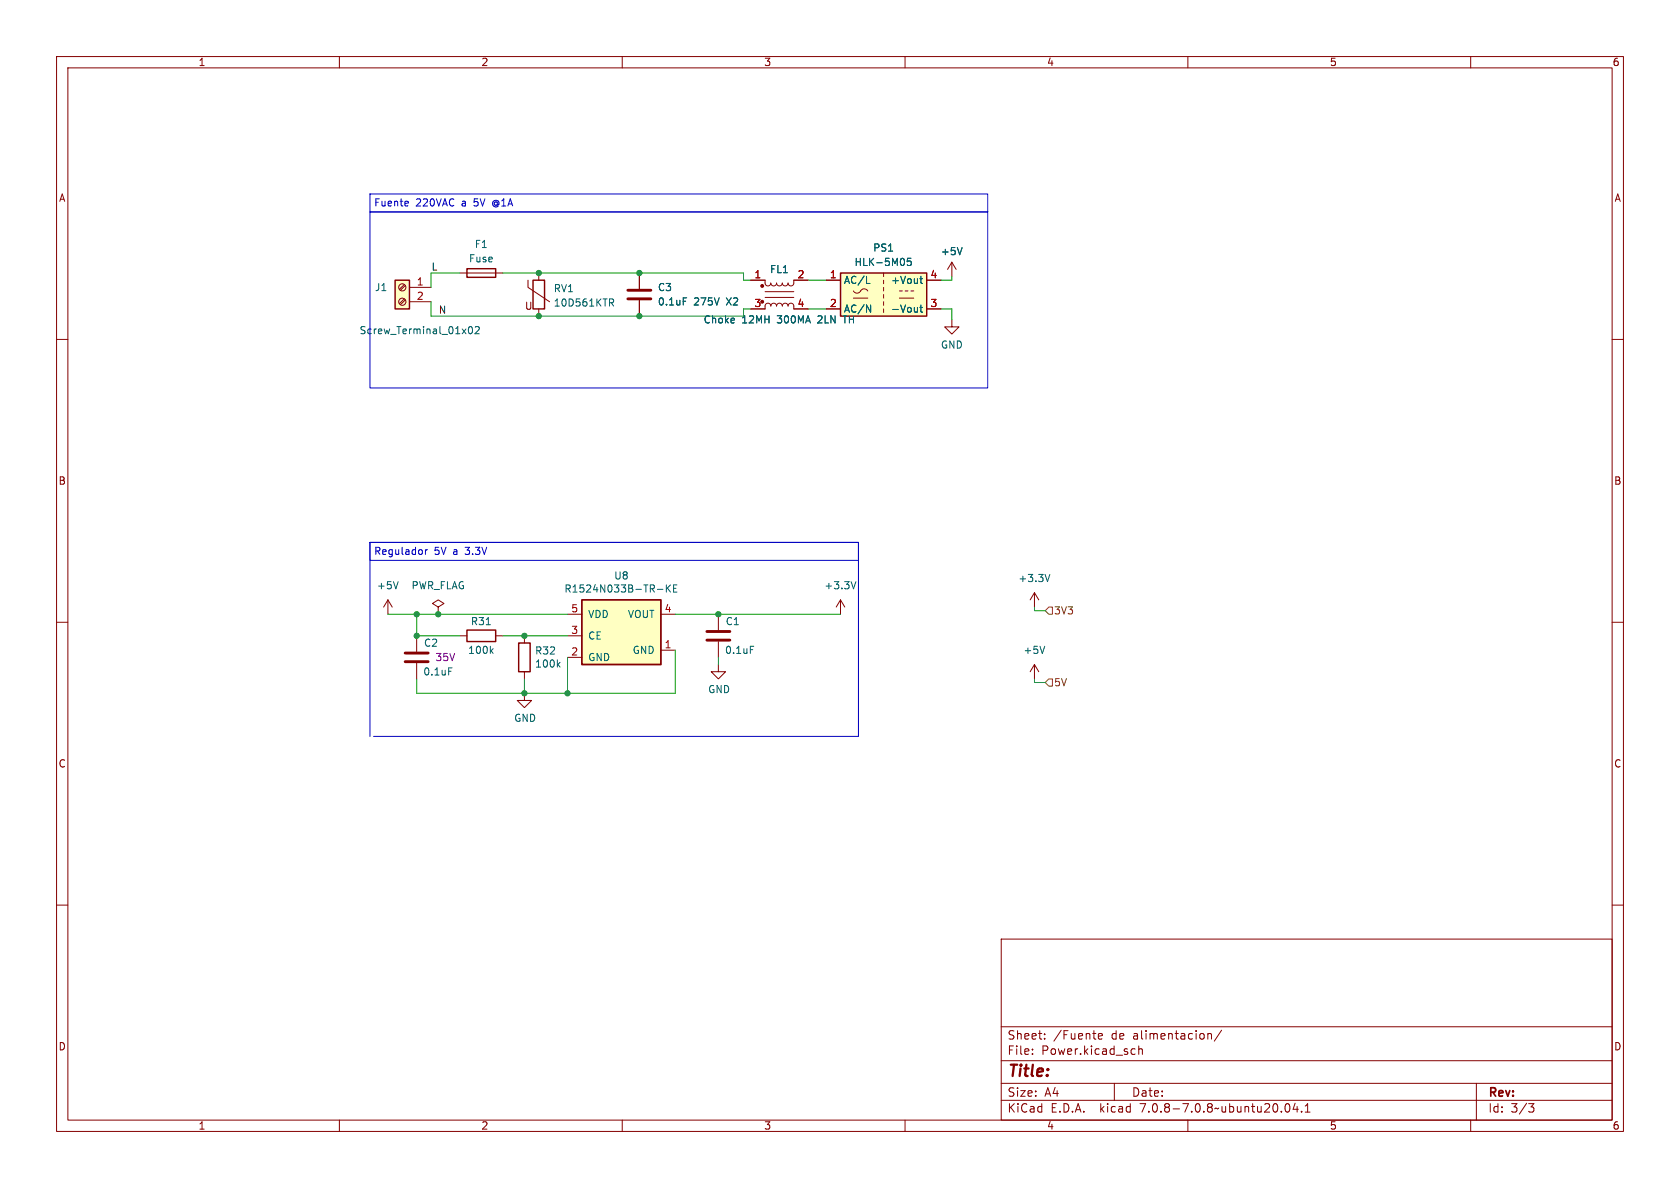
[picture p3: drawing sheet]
<svg xmlns="http://www.w3.org/2000/svg" width="297mm" height="210mm" viewBox="0 0 297 210" stroke-linecap="round" stroke-linejoin="round" font-family="sans-serif">
<g fill="none" stroke="#840000" stroke-width=".18">
<path d="M10 10h277v190h-277zM12 12h273v186h-273zM60 10v2M110 10v2M160 10v2M210 10v2M260 10v2M10 60h2M71.5 52.8l-.9 .9M71.5 50.3l-.9 .8M71.7 53l-.9 .8M71.7 50.5l-.9 .8"/>
<path d="M72.4 50.8h3.8M72.4 53.3h3.8M81.3 48.3h7.6M93.3 49.5v1.3l3.9 2.5M95.2 48.3v1.2M95.2 54.6v1.3M113 48.3v2.8M113 53.1v2.8M132.7 49.5h2.6v.8l.4 .2 .4-.1 .2-.4 .1 .4 .3 .1 .4-.1 .2-.4 .1 .3 .3 .2 .4-.1 .2-.4 .2 .4 .5 .1 .2-.2 .1-.3 .2 .4 .4 .1 .4-.2v-.8h2.6M135.3 51.6h5M135.3 52.6h5M140.3 54.1l-.1-.3-.3-.2-.4 .1-.2 .4-.1-.3-.3-.2-.4 .1-.2 .4-.2-.4-.5-.1-.2 .2-.1 .3-.2-.4-.4-.1-.3 .2-.1 .3-.2-.4-.4-.1-.4 .3v.7h-2.6"/>
<path d="M140.3 54.6h2.6M146 49.5h2.6M146 54.6h2.6M150.9 51.4a.78 .78 0 0 0 .8 .4 .78 .78 0 0 0 .6-.6 .73 .73 0 0 1 1.1 .2M150.9 52.7h2.5M156.2 48.3v.6M156.2 49.5v.7M156.2 50.8v.6M156.2 52.1v.6M156.2 53.3v.7M156.2 54.6v.6M159 52.7h2.5"/>
<path d="M159 51.4h.5M160 51.4h.5M161 51.4h.5M163.8 49.5h2.6M163.8 54.6h2.6M168.3 56.5v1.3h1.2l-1.2 1.3-1.3-1.3h1.3M168.3 46.4l-.8 1.2M168.3 46.4v2.5M168.3 46.4l.7 1.2M285 60h2M10 110h2M68.6 106l-.8 1.3"/>
<path d="M68.6 106v2.6M68.6 106l.7 1.3M73.7 112.4v2.8M73.7 117.2v2.8M77.5 107.3l1-.6-1-.7-1 .7 1 .6v1.3M77.5 108.6h.1M81.3 112.4h1.2M87.6 112.4h1.3M92.7 112.4v1.3M92.7 118.7v1.3M100.3 116.2h2.6M100.3 112.4h2.6"/>
<path d="M100.3 108.6h2.6M116.8 114.9h2.6M116.8 108.6h2.6M127 117.5v1.2h1.3l-1.3 1.3-1.3-1.3h1.3M127 108.6v2.8M127 113.4v2.8M148.6 106l-.8 1.3M148.6 106v2.6M148.6 106l.8 1.3M182.9 104.8l-.8 1.2M182.9 104.8v2.5M182.9 117.5v2.5"/>
<path d="M182.9 104.8l.7 1.2M182.9 117.5l-.8 1.2M182.9 117.5l.7 1.2M285 110h2M92.7 122.6v1.2h1.3l-1.3 1.3-1.3-1.3h1.3M10 160h2M285 160h2M177 166h108v32h-108zM60 198v2M110 198v2M160 198v2M177 194.5h108"/>
<path d="M177 191.5h108M177 187.5h108M177 181.5h108M182.5 186.3v.1M182.5 185.5v.1M184.7 183.6v.1M184.7 182.8v.1M194.2 183.2l.7-.1-.1-.3-.4-.1-.2 .2v.7h.6M197 191.5v3M200.2 185.4l.5 .1M200.7 186.3l-.5 .1M201.3 185.5l.2-.1 .4 .1 .1 .9"/>
<path d="M201.3 184.9v1.5M210 198v2M213.5 182.8l.2-.1 .4 .1 .1 .9M216 182.1l-1.3 2M227.3 195.2l.2-.1a.81 .81 0 0 1 .6 .6 .81 .81 0 0 1-.3 .8l-.1 .1a.81 .81 0 0 1-.4-1.4zM229 195l-.4 1.1h.9M229.3 195.6v1M230.1 196.5v.1M230.7 196.6h.9M230.7 195.5l.5-.4v1.5M260 198v2M261 191.5v6.5"/>
<path d="M270.2 195.1h1l-.5 .6 .4 .1 .1 .5-.3 .3h-.4"/>
<circle cx="71.1" cy="53.3" r=".63"/>
<circle cx="71.1" cy="50.8" r=".63"/>
</g>
<path d="M111 52.8h4.1M111 51.3h4.1M71.6 115.4h4.1M71.6 117h4.1M125 111.6h4M125 113.2h4" fill="none" stroke="#840000" stroke-width=".51"/>
<g fill="none" stroke="#006464" stroke-width=".18">
<path d="M82.9 57.9l.2-.2a.68 .68 0 0 1 .4 .7 .68 .68 0 0 1-.4 .6l-.2-.1-.1-.4zM84 57.9l.5-.2 .2 .4-.7 .9h.7M107.8 52.8h.4l.3 .3-.1 .3-.6 .1M108.1 53.5l.4 .6M120.8 52.6h.6M153.2 50.1h.6M153.2 53.9l.7 1.3v-1.3M161 45.7h-.6v.6l.2-.2 .4 .1 .1 .2-.1 .4-.1 .1-.5-.1M162.6 54.3h.5M162.6 49.3h.5M162.8 48.8v1.1l.3 .2M162.8 53.9v1.1l.3 .2"/>
<path d="M170.1 43.8l-.4 1.2M70.4 102.8l-.4 1.3M79.3 118.1h.6M86 110.4h.7M86.8 115l.4 .5M87.2 114.7l-.5 .5M98.7 117.4l.3 .5M99 117.1l-.5 .5M116.2 104.2h1M117.8 103.4v1.3M118 103.9l.5 .8M118.5 103.4l-.7 .7"/>
<path d="M119.1 104h.4M119.7 103.4h-.6v1.3h.6M132.7 114.2h.6M151.3 102.8l-.4 1.3M184.7 114.2l-.4 1.3M185.6 101.5l-.4 1.3"/>
</g>
<g fill="#ffffc2" stroke="#ffffc2" stroke-width=".18">
<path d="M102.9 106h13.9v11.5h-13.9z"/>
<path d="M148.6 48.3h15.2v7.6h-15.2z"/>
<path d="M69.8 49.5h2.6v5.1h-2.6z"/>
</g>
<path d="M102.9 106h13.9v11.5h-13.9z" fill="none" stroke="#840000" stroke-width=".3"/>
<path d="M69.8 49.5h2.6v5.1h-2.6zM82.5 47.5h5.1v1.5h-5.1zM94.2 49.5h2.1v5.1h-2.1zM148.6 48.3h15.2v7.6h-15.2zM82.5 111.4h5.1v2h-5.1zM91.7 113.7h2v5h-2z" fill="none" stroke="#840000" stroke-width=".25"/>
<g fill="#840000" stroke="#840000" stroke-width=".18">
<circle cx="134.7" cy="53.3" r=".25"/>
<circle cx="134.7" cy="50.5" r=".25"/>
</g>
<path d="M185.4 107.3h.7v1.3h-.7l-.6-.6zM185.4 120h.7v1.3h-.7l-.6-.6z" fill="none" stroke="#725600" stroke-width=".18"/>
<path d="M65.4 34.3h109.2v3.2h-109.2zM65.4 37.5h109.2v31.1h-109.2zM72 35.6l.2 .3-.6 .1M72.1 36.4h-.1M87.2 35.6a.58 .58 0 0 0 0 .8M65.4 95.9h86.4v3.2h-86.4zM65.4 95.9h86.4v34.3h-85.8M65.4 95.9v34.3M75.2 97.2v.8M75.6 97.2l-.4 .2" fill="none" stroke="#0000c2" stroke-width=".18"/>
<g fill="none" stroke="#009600" stroke-width=".18">
<path d="M76.2 53.3v2.6h55.2v-1.3h1.3M81.3 48.3h-5.1v2.5M88.9 48.3h42.5v1.2h1.3M142.9 54.6h3.1M142.9 49.5h3.1M166.4 54.6h1.9v1.9M168.3 48.9v.6h-1.9M68.6 108.6h31.7M73.7 108.6v3.8h7.6M88.9 112.4h11.4M100.3 116.2v6.4M119.4 108.6h29.2"/>
<path d="M119.4 114.9v7.7h-45.7v-2.6M127 116.2v1.3M182.9 107.3v.7h1.9M92.7 120v2.6M182.9 120v.7h1.9"/>
</g>
<g fill="#009600" stroke="#009600" stroke-width=".18">
<circle cx="100.3" cy="122.6" r=".46"/>
<circle cx="92.7" cy="122.6" r=".46"/>
<circle cx="73.7" cy="108.6" r=".46"/>
<circle cx="73.7" cy="112.4" r=".46"/>
<circle cx="77.5" cy="108.6" r=".46"/>
<circle cx="92.7" cy="112.4" r=".46"/>
<circle cx="113" cy="48.3" r=".46"/>
<circle cx="95.2" cy="55.9" r=".46"/>
<circle cx="95.2" cy="48.3" r=".46"/>
<circle cx="113" cy="55.9" r=".46"/>
<circle cx="127" cy="108.6" r=".46"/>
</g>
<text font-size="2.8" fill="#840000" x="178" y="190.9">Title:</text>
<g font-size="2.1" fill="#840000">
<text x="178" y="184">Sheet:</text>
<text x="186.2" y="184">/Fuente</text>
<text x="196.5" y="184">de</text>
<text x="200.5" y="184">alimentacion/</text>
<text x="178" y="186.7">File:</text>
<text x="184.1" y="186.7">Power.kicad_sch</text>
<text x="178" y="196.9">KiCad</text>
<text x="178" y="194.1">Size:</text>
<text x="184.7" y="194.1">A4</text>
<text x="185.7" y="196.9">E.D.A.</text>
<text x="194.6" y="196.9">kicad</text>
<text x="200" y="194.1">Date:</text>
<text x="201.8" y="196.9">7.0.8-7.0.8~ubuntu20.04.1</text>
<text x="263" y="194.3">Rev:</text>
<text x="263" y="196.9">Id:</text>
<text x="267.1" y="196.9">3/3</text>
</g>
<g font-size="1.8" fill="#840000">
<text x="35" y="11.9">1</text>
<text x="85" y="11.9">2</text>
<text x="135" y="11.9">3</text>
<text x="185" y="11.9">4</text>
<text x="235" y="11.9">5</text>
<text x="285" y="11.9">6</text>
<text x="10.3" y="35.9">A</text>
<text x="285.3" y="35.9">A</text>
<text x="92.7" y="55">U</text>
<text x="10.3" y="85.9">B</text>
<text x="285.3" y="85.9">B</text>
<text x="10.3" y="135.9">C</text>
<text x="285.3" y="135.9">C</text>
<text x="10.3" y="185.9">D</text>
<text x="285.3" y="185.9">D</text>
<text x="35" y="199.9">1</text>
<text x="85" y="199.9">2</text>
<text x="135" y="199.9">3</text>
<text x="185" y="199.9">4</text>
<text x="235" y="199.9">5</text>
<text x="285" y="199.9">6</text>
</g>
<g font-size="1.8" fill="#0000c2">
<text x="66" y="36.6">Fuente</text>
<text x="73.5" y="36.6">220VAC</text>
<text x="81.7" y="36.6">a</text>
<text x="84.1" y="36.6">5V</text>
<text x="87.5" y="36.6">@1A</text>
<text x="66" y="98.2">Regulador</text>
<text x="76.8" y="98.2">5V</text>
<text x="80.2" y="98.2">a</text>
<text x="82.6" y="98.2">3.3V</text>
</g>
<g font-size="1.8" fill="#0f0f0f">
<text x="76.2" y="47.9">L</text>
<text x="77.5" y="55.5">N</text>
</g>
<g font-size="1.8" fill="#006464">
<text x="82.8" y="46.6">Fuse</text>
<text x="83.8" y="44">F1</text>
<text x="151" y="47.2">HLK-5M05</text>
<text x="154.3" y="44.7">PS1</text>
<text x="166.2" y="45.3">+5V</text>
<text x="66.2" y="51.7">J1</text>
<text x="97.8" y="51.9">RV1</text>
<text x="116.2" y="51.7">C3</text>
<text x="136" y="48.5">FL1</text>
<text x="149.1" y="50.4">AC/L</text>
<text x="157.4" y="50.4">+Vout</text>
<text x="63.5" y="59.3">Screw_Terminal_01x02</text>
<text x="97.8" y="54.4">10D561KTR</text>
<text x="116.2" y="54.2">0.1uF</text>
<text x="122.6" y="54.2">275V</text>
<text x="124.3" y="57.4">Choke</text>
<text x="128.5" y="54.2">X2</text>
<text x="131.2" y="57.4">12MH</text>
<text x="137.5" y="57.4">300MA</text>
<text x="144.9" y="57.4">2LN</text>
<text x="149.1" y="55.5">AC/N</text>
<text x="149.6" y="57.4">TH</text>
<text x="157.4" y="55.5">-Vout</text>
<text x="166.2" y="61.8">GND</text>
<text x="66.5" y="104.4">+5V</text>
<text x="72.7" y="104.4">PWR_FLAG</text>
<text x="99.7" y="105">R1524N033B-TR-KE</text>
<text x="108.5" y="102.6">U8</text>
<text x="145.6" y="104.4">+3.3V</text>
<text x="179.9" y="103.1">+3.3V</text>
<text x="83.1" y="110.7">R31</text>
<text x="103.9" y="113.3">CE</text>
<text x="103.9" y="109.4">VDD</text>
<text x="110.9" y="109.4">VOUT</text>
<text x="128.2" y="110.7">C1</text>
<text x="74.7" y="119.6">0.1uF</text>
<text x="74.9" y="114.5">C2</text>
<text x="82.7" y="115.8">100k</text>
<text x="94.5" y="115.9">R32</text>
<text x="94.5" y="118.2">100k</text>
<text x="103.9" y="117.1">GND</text>
<text x="111.8" y="115.8">GND</text>
<text x="128.1" y="115.8">0.1uF</text>
<text x="180.8" y="115.8">+5V</text>
<text x="125.1" y="122.7">GND</text>
<text x="90.8" y="127.8">GND</text>
</g>
<g font-size="1.8" fill="#a90000">
<text x="73.6" y="50.5">1</text>
<text x="73.6" y="53.1">2</text>
<text x="133.3" y="49.3">1</text>
<text x="140.9" y="49.3">2</text>
<text x="146.6" y="49.3">1</text>
<text x="164.4" y="49.3">4</text>
<text x="133.3" y="54.4">3</text>
<text x="140.9" y="54.4">4</text>
<text x="146.6" y="54.4">2</text>
<text x="164.4" y="54.4">3</text>
<text x="100.9" y="112.1">3</text>
<text x="100.9" y="108.3">5</text>
<text x="117.4" y="108.3">4</text>
<text x="100.9" y="116">2</text>
<text x="117.4" y="114.7">1</text>
</g>
<g font-size="1.8" fill="#725600">
<text x="186.2" y="108.8">3V3</text>
<text x="186.2" y="121.5">5V</text>
</g>
<text font-size="1.8" fill="#840084" x="76.9" y="117.1">35V</text>
</svg>
